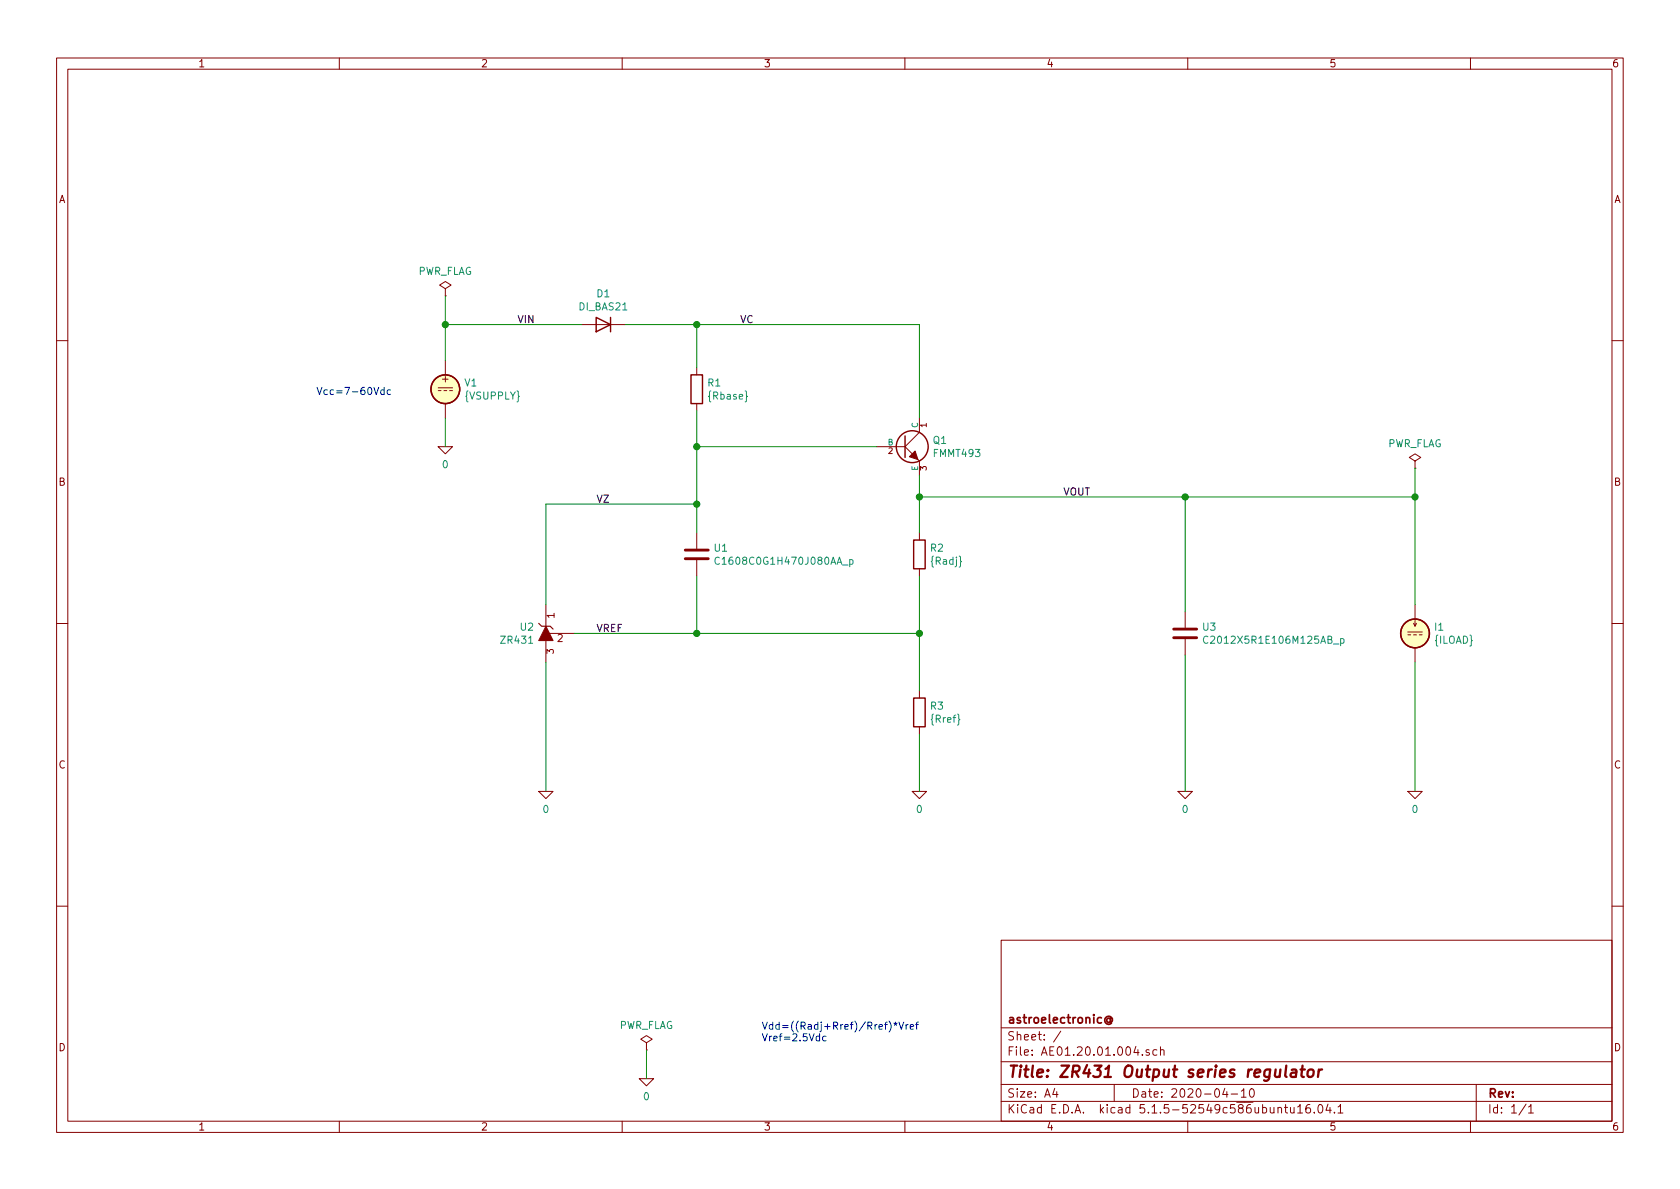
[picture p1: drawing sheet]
EESchema Schematic File Version 4
EELAYER 30 0
EELAYER END
$Descr A4 11693 8268
encoding utf-8
Sheet 1 1
Title "ZR431 Output series regulator"
Date "2020-04-10"
Rev ""
Comp "astroelectronic@"
Comment1 ""
Comment2 ""
Comment3 ""
Comment4 ""
$EndDescr
Wire Wire Line
	3800 4600 3800 5500
Wire Wire Line
	4850 2550 4850 2250
Wire Wire Line
	4000 4400 4850 4400
Wire Wire Line
	6400 5100 6400 5500
Wire Wire Line
	6400 4000 6400 4400
Connection ~ 6400 4400
Wire Wire Line
	3100 2250 4050 2250
Connection ~ 4850 2250
Text Label 4150 4400 0    50   ~ 0
VREF
Wire Wire Line
	6400 3450 8250 3450
Wire Wire Line
	8250 3450 8250 4250
Wire Wire Line
	8250 4550 8250 5500
Wire Wire Line
	6400 2250 6400 2900
Text Notes 5300 7250 0    50   ~ 0
Vdd=((Radj+Rref)/Rref)*Vref\nVref=2.5Vdc
Connection ~ 4850 4400
Wire Wire Line
	4850 4400 4850 4000
Wire Wire Line
	4850 2850 4850 3100
Wire Wire Line
	4850 3500 3800 3500
Wire Wire Line
	3800 3500 3800 4200
Connection ~ 4850 3500
Wire Wire Line
	4850 3100 6100 3100
Connection ~ 4850 3100
Wire Wire Line
	6400 3300 6400 3450
Wire Wire Line
	4350 2250 4850 2250
Connection ~ 6400 3450
Text Label 4150 3500 0    50   ~ 0
VZ
Text Label 5150 2250 0    50   ~ 0
VC
Wire Wire Line
	6400 4400 6400 4800
Wire Wire Line
	4850 2250 6400 2250
Wire Wire Line
	4850 4400 6400 4400
Wire Wire Line
	4850 3500 4850 3700
Wire Wire Line
	4850 3100 4850 3500
Wire Wire Line
	6400 3450 6400 3700
$Comp
L pspice:0 #GND02
U 1 1
P 3800 5500
F 0 "#GND02" H 3800 5400 50  0001 C CNN
F 1 "0" H 3800 5377 50  0000 C CNN
F 2 "" H 3800 5500 50  0001 C CNN
F 3 "~" H 3800 5500 50  0001 C CNN
	1    3800 5500
	1    0    0    -1  
$EndComp
$Comp
L AE01.17.01.000:ZR431 U2
U 1 1
P 3800 4400
F 0 "U2" H 3721 4446 50  0000 R CNN
F 1 "ZR431" H 3721 4355 50  0000 R CNN
F 2 "" H 3900 3950 50  0001 L BNN
F 3 "~" H 3900 3850 50  0001 L BNN
F 4 "X" H 3800 4400 50  0001 C CNN "Spice_Primitive"
F 5 "ZR431" H 3800 4400 50  0001 C CNN "Spice_Model"
F 6 "Y" H 3800 4400 50  0001 C CNN "Spice_Netlist_Enabled"
F 7 "models/ZR431.spice.txt" H 3800 4400 50  0001 C CNN "Spice_Lib_File"
	1    3800 4400
	1    0    0    -1  
$EndComp
$Comp
L pspice:0 #GND03
U 1 1
P 6400 5500
F 0 "#GND03" H 6400 5400 50  0001 C CNN
F 1 "0" H 6400 5377 50  0000 C CNN
F 2 "" H 6400 5500 50  0001 C CNN
F 3 "~" H 6400 5500 50  0001 C CNN
	1    6400 5500
	1    0    0    -1  
$EndComp
$Comp
L pspice:0 #GND04
U 1 1
P 8250 5500
F 0 "#GND04" H 8250 5400 50  0001 C CNN
F 1 "0" H 8250 5377 50  0000 C CNN
F 2 "" H 8250 5500 50  0001 C CNN
F 3 "~" H 8250 5500 50  0001 C CNN
	1    8250 5500
	1    0    0    -1  
$EndComp
$Comp
L Simulation_SPICE:VDC V1
U 1 1
P 3100 2700
F 0 "V1" H 3230 2746 50  0000 L CNN
F 1 "{VSUPPLY}" H 3230 2655 50  0000 L CNN
F 2 "" H 3100 2700 50  0001 C CNN
F 3 "~" H 3100 2700 50  0001 C CNN
F 4 "Y" H 3100 2700 50  0001 L CNN "Spice_Netlist_Enabled"
F 5 "V" H 3100 2700 50  0001 L CNN "Spice_Primitive"
	1    3100 2700
	1    0    0    -1  
$EndComp
Wire Wire Line
	3100 2500 3100 2250
Wire Wire Line
	3100 2900 3100 3100
$Comp
L pspice:0 #GND01
U 1 1
P 3100 3100
F 0 "#GND01" H 3100 3000 50  0001 C CNN
F 1 "0" H 3100 2977 50  0000 C CNN
F 2 "" H 3100 3100 50  0001 C CNN
F 3 "~" H 3100 3100 50  0001 C CNN
	1    3100 3100
	1    0    0    -1  
$EndComp
$Comp
L Simulation_SPICE:DIODE D1
U 1 1
P 4200 2250
F 0 "D1" H 4200 2467 50  0000 C CNN
F 1 "DI_BAS21" H 4200 2376 50  0000 C CNN
F 2 "" H 4200 2250 50  0001 C CNN
F 3 "~" H 4200 2250 50  0001 C CNN
F 4 "Y" H 4200 2250 50  0001 L CNN "Spice_Netlist_Enabled"
F 5 "D" H 4200 2250 50  0001 L CNN "Spice_Primitive"
F 6 "DI_BAS21" H 4200 2250 50  0001 C CNN "Spice_Model"
F 7 "models/BAS21.spice.txt" H 4200 2250 50  0001 C CNN "Spice_Lib_File"
	1    4200 2250
	1    0    0    -1  
$EndComp
$Comp
L Device:R R1
U 1 1
P 4850 2700
F 0 "R1" H 4920 2746 50  0000 L CNN
F 1 "{Rbase}" H 4920 2655 50  0000 L CNN
F 2 "" V 4780 2700 50  0001 C CNN
F 3 "~" H 4850 2700 50  0001 C CNN
	1    4850 2700
	1    0    0    -1  
$EndComp
Wire Wire Line
	3100 2250 3100 2050
Connection ~ 3100 2250
$Comp
L power:PWR_FLAG #FLG01
U 1 1
P 3100 2050
F 0 "#FLG01" H 3100 2125 50  0001 C CNN
F 1 "PWR_FLAG" H 3100 2223 50  0000 C CNN
F 2 "" H 3100 2050 50  0001 C CNN
F 3 "~" H 3100 2050 50  0001 C CNN
	1    3100 2050
	1    0    0    -1  
$EndComp
Text Label 3600 2250 0    50   ~ 0
VIN
$Comp
L Device:C U1
U 1 1
P 4850 3850
F 0 "U1" H 4965 3896 50  0000 L CNN
F 1 "C1608C0G1H470J080AA_p" H 4965 3805 50  0000 L CNN
F 2 "" H 4888 3700 50  0001 C CNN
F 3 "~" H 4850 3850 50  0001 C CNN
F 4 "X" H 4850 3850 50  0001 C CNN "Spice_Primitive"
F 5 "C1608C0G1H470J080AA_p" H 4850 3850 50  0001 C CNN "Spice_Model"
F 6 "Y" H 4850 3850 50  0001 C CNN "Spice_Netlist_Enabled"
F 7 "models/C1608C0G1H470J080AA_p.mod" H 4850 3850 50  0001 C CNN "Spice_Lib_File"
	1    4850 3850
	1    0    0    -1  
$EndComp
$Comp
L Device:R R2
U 1 1
P 6400 3850
F 0 "R2" H 6470 3896 50  0000 L CNN
F 1 "{Radj}" H 6470 3805 50  0000 L CNN
F 2 "" V 6330 3850 50  0001 C CNN
F 3 "~" H 6400 3850 50  0001 C CNN
	1    6400 3850
	1    0    0    -1  
$EndComp
$Comp
L Device:R R3
U 1 1
P 6400 4950
F 0 "R3" H 6470 4996 50  0000 L CNN
F 1 "{Rref}" H 6470 4905 50  0000 L CNN
F 2 "" V 6330 4950 50  0001 C CNN
F 3 "~" H 6400 4950 50  0001 C CNN
	1    6400 4950
	1    0    0    -1  
$EndComp
Text Label 7400 3450 0    50   ~ 0
VOUT
$Comp
L AE01.17.01.000:FMMT493 Q1
U 1 1
P 6300 3100
F 0 "Q1" H 6490 3146 50  0000 L CNN
F 1 "FMMT493" H 6490 3055 50  0000 L CNN
F 2 "" H 6550 2950 50  0000 L BNN
F 3 "~" H 6550 2850 50  0001 L BNN
F 4 "Q" H 6300 3100 50  0001 C CNN "Spice_Primitive"
F 5 "FMMT493" H 6300 3100 50  0001 C CNN "Spice_Model"
F 6 "Y" H 6300 3100 50  0001 C CNN "Spice_Netlist_Enabled"
F 7 "models/FMMT493.spice.txt" H 6300 3100 50  0001 C CNN "Spice_Lib_File"
	1    6300 3100
	1    0    0    -1  
$EndComp
$Comp
L Device:C U3
U 1 1
P 8250 4400
F 0 "U3" H 8365 4446 50  0000 L CNN
F 1 "C2012X5R1E106M125AB_p" H 8365 4355 50  0000 L CNN
F 2 "" H 8288 4250 50  0001 C CNN
F 3 "~" H 8250 4400 50  0001 C CNN
F 4 "X" H 8250 4400 50  0001 C CNN "Spice_Primitive"
F 5 "C2012X5R1E106M125AB_p" H 8250 4400 50  0001 C CNN "Spice_Model"
F 6 "Y" H 8250 4400 50  0001 C CNN "Spice_Netlist_Enabled"
F 7 "models/C2012X5R1E106M125AB_p.mod" H 8250 4400 50  0001 C CNN "Spice_Lib_File"
	1    8250 4400
	1    0    0    -1  
$EndComp
Text Notes 2200 2750 0    50   ~ 0
Vcc=7-60Vdc
$Comp
L Simulation_SPICE:IDC I1
U 1 1
P 9850 4400
F 0 "I1" H 9980 4446 50  0000 L CNN
F 1 "{ILOAD}" H 9980 4355 50  0000 L CNN
F 2 "" H 9850 4400 50  0001 C CNN
F 3 "~" H 9850 4400 50  0001 C CNN
F 4 "Y" H 9850 4400 50  0001 L CNN "Spice_Netlist_Enabled"
F 5 "I" H 9850 4400 50  0001 L CNN "Spice_Primitive"
	1    9850 4400
	1    0    0    -1  
$EndComp
$Comp
L pspice:0 #GND05
U 1 1
P 9850 5500
F 0 "#GND05" H 9850 5400 50  0001 C CNN
F 1 "0" H 9850 5377 50  0000 C CNN
F 2 "" H 9850 5500 50  0001 C CNN
F 3 "~" H 9850 5500 50  0001 C CNN
	1    9850 5500
	1    0    0    -1  
$EndComp
Wire Wire Line
	9850 5500 9850 4600
Wire Wire Line
	8250 3450 9850 3450
Wire Wire Line
	9850 3450 9850 4200
Connection ~ 8250 3450
Wire Wire Line
	9850 3450 9850 3250
Connection ~ 9850 3450
$Comp
L power:PWR_FLAG #FLG02
U 1 1
P 9850 3250
F 0 "#FLG02" H 9850 3325 50  0001 C CNN
F 1 "PWR_FLAG" H 9850 3423 50  0000 C CNN
F 2 "" H 9850 3250 50  0001 C CNN
F 3 "~" H 9850 3250 50  0001 C CNN
	1    9850 3250
	1    0    0    -1  
$EndComp
$Comp
L pspice:0 #GND06
U 1 1
P 4500 7500
F 0 "#GND06" H 4500 7400 50  0001 C CNN
F 1 "0" H 4500 7377 50  0000 C CNN
F 2 "" H 4500 7500 50  0001 C CNN
F 3 "~" H 4500 7500 50  0001 C CNN
	1    4500 7500
	1    0    0    -1  
$EndComp
Wire Wire Line
	4500 7500 4500 7300
$Comp
L power:PWR_FLAG #FLG03
U 1 1
P 4500 7300
F 0 "#FLG03" H 4500 7375 50  0001 C CNN
F 1 "PWR_FLAG" H 4500 7473 50  0000 C CNN
F 2 "" H 4500 7300 50  0001 C CNN
F 3 "~" H 4500 7300 50  0001 C CNN
	1    4500 7300
	1    0    0    -1  
$EndComp
$EndSCHEMATC
